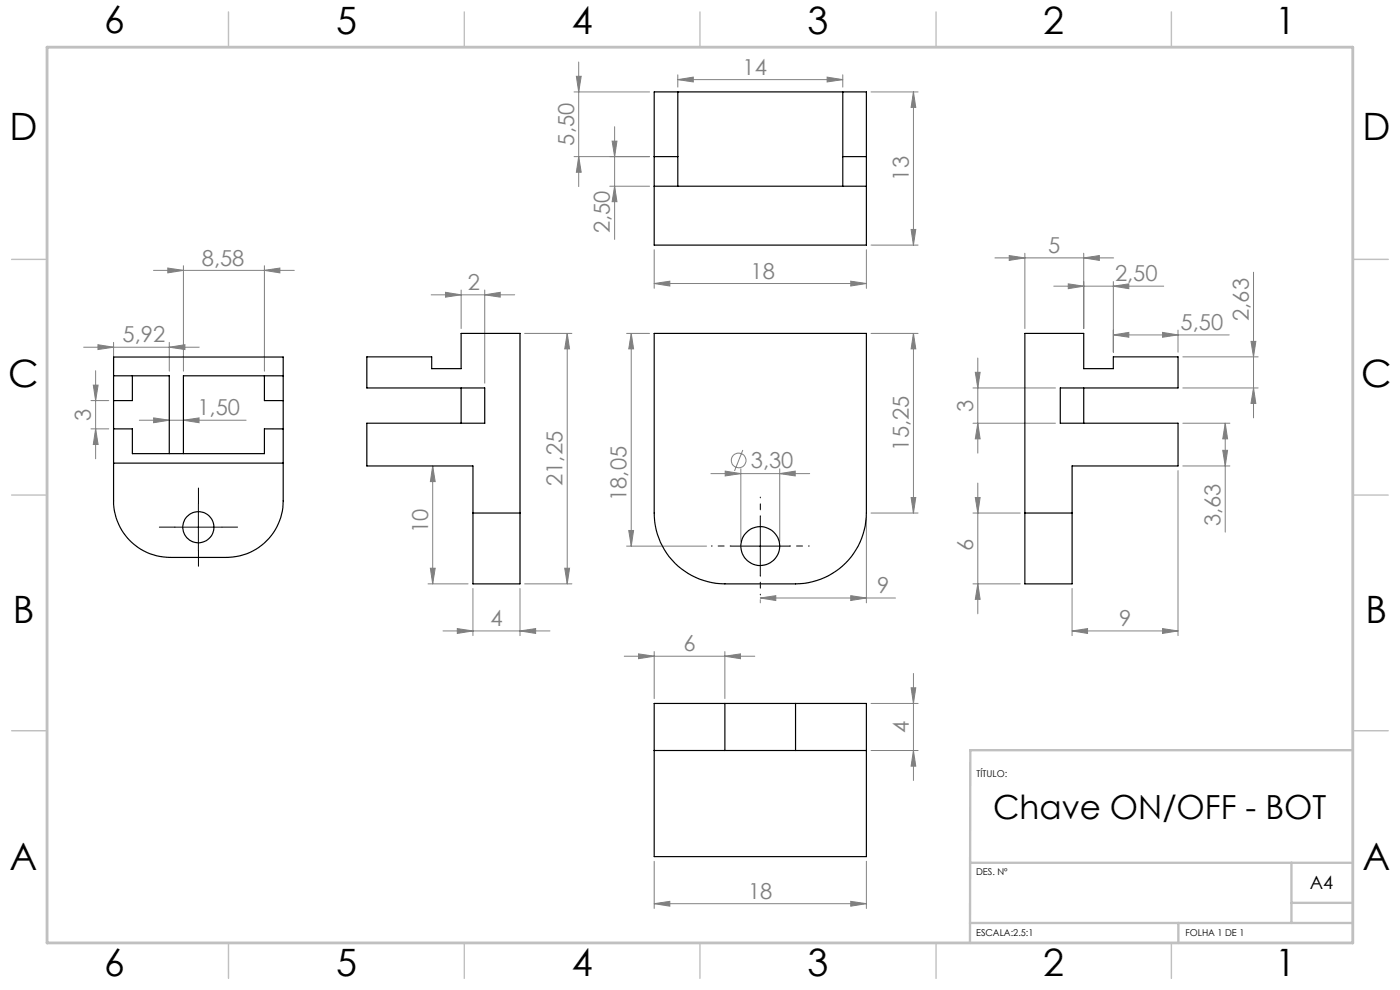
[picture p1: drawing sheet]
<svg xmlns="http://www.w3.org/2000/svg" width="297mm" height="210mm" viewBox="0 0 297 210" stroke-linecap="round" stroke-linejoin="round" font-family="sans-serif">
<g fill="none" stroke="#808080" stroke-width=".21">
<path d="M121.8 19.5h16M122.3 16.2h1l-.5 3.3zM122.8 13.2v26.4M143.8 16.9l3.3-.5v1zM143.8 15.9v2.6M143.8 16.9h35M175.5 16.4l3.3 .5-3.3 .5zM178.8 15.9v2.6M184.8 19.5h10M193.8 19.5l.5 3.3h-1zM193.8 19.5v32.5M121.8 33.2h16"/>
<path d="M122.8 33.2l.5 3.3h-1zM129.4 39.5h8.4M129.9 29.9h1l-.5 3.3zM130.4 39.5l.5 3.3h-1zM130.4 26.9v23.9M32.6 57.4h29.8M35.6 56.9l3.3 .5-3.3 .5zM38.9 56.4v22.3M56.1 57.4l3.3-.5v1zM56.1 56.4v22.3M138.8 53v8.2M180.5 59.6l3.3 .5-3.3 .6z"/>
<path d="M183.8 53v8.2M184.8 52h10M193.3 48.7h1l-.5 3.3zM211.1 54.7h25.2M214.1 54.2l3.3 .5-3.3 .5zM217.4 53.7v16M229.9 54.7l3.3-.5v1zM229.9 53.7v16M236.2 59.7v15M265.9 57.7v30.9M17.7 73.7h24.6M20.3 78.6v18.7"/>
<path d="M20.8 73.1l3.3 .6-3.3 .4zM24.1 72.6v6.1M35.9 73.7l3.3-.6v1zM35.9 72.6v6.1M91.5 62.5h17.7M94.5 62l3.3 .5-3.3 .5zM97.8 61.5v8.2M102.8 62.5l3.3-.5v1zM102.8 61.5v19.8M111.3 70.7h10M120.3 70.7v53.2M120.3 70.7l.5 3.3h-1z"/>
<path d="M132.9 70.7h4.9M133.9 70.7l.5 3.3h-1zM133.9 70.7v45.1M138.8 60.1l3.3-.5v1.1zM138.8 60.1h45M184.8 70.7h10M193.8 70.7l.5 3.3h-1zM193.8 70.7v38.1M206.9 79h1l-.5 3.3zM207.4 75.9v20.2M223.6 60.7h23.3M226.6 60.2l3.3 .5-3.3 .5z"/>
<path d="M236.2 60.7l3.3-.5v1zM236.2 71l3.3-.5v1zM236.2 71h24.6M246.6 70.5l3.3 .5-3.3 .5zM249.9 70v4.7M250.9 75.7h16M265.4 72.4h1l-.5 3.3zM19.3 85h3.8M19.3 91h3.8M19.8 81.7h1l-.5 3.3zM20.3 91l.5 3.3h-1zM29.6 89.1h22.6"/>
<path d="M32.6 88.6l3.3 .5-3.3 .6zM38.9 89.1l3.3-.5v1.1zM91.8 98.8v25.1M91.8 98.8l.5 3.4h-1zM153.8 99.9l3.4 .6-3.4 .5zM157.2 99.4v15.5M157.6 95.5l-1.8 4.4M165.4 99.4v15.5M206.4 89.8h17.5M206.4 82.3h17.5M207.4 89.8l.5 3.3h-1zM249.9 99.8v35"/>
<path d="M250.9 89.8h10M250.9 98.8h10M250.9 82.3h16M259.4 95.5h1l-.5 3.3zM259.9 89.8l.5 3.3h-1zM259.9 89.8v23.1M265.9 82.3l.5 3.3h-1zM132.9 115.8h17M133.4 112.5h1l-.5 3.3zM150.8 100.5h21M165.4 100.5l3.3-.6v1.1zM183.8 109.8v18.1"/>
<path d="M184.8 108.8h10M193.3 105.5h1l-.5 3.3zM206.4 108.8h10M206.9 105.5h1l-.5 3.3zM207.4 102.5v27.7M90.8 123.9h8.5M91.3 120.5h1l-.5 3.4zM94 133.8h22.7M97 133.3l3.3 .5-3.3 .6zM100.3 124.8v10M110.3 133.8l3.3-.5v1.1zM110.3 124.8v10"/>
<path d="M111.3 123.9h10M119.8 120.5h1l-.5 3.4zM132.4 139.2h27.7M135.5 138.7l3.3 .5-3.3 .5zM138.8 138.2v10M153.8 139.2l3.3-.5v1zM153.8 138.2v10M161.3 126.9l3.3-.5v1zM161.3 127.2v.7M161.3 126.9h28.7M180.5 126.4l3.3 .5-3.3 .5zM206.4 123.9h10"/>
<path d="M207.4 123.9l.5 3.2h-1zM227.4 133.8l3.3-.5v1.1zM227.4 133.8h22.5M227.4 124.8v10M246.6 133.3l3.3 .5-3.3 .6zM184.8 159.2h10M184.8 149.2h10M193.3 145.9h1l-.5 3.3zM193.8 159.2l.5 3.3h-1zM193.8 142.9v22.7M138.8 191.7l3.3-.5v1zM138.8 182.7v10"/>
<path d="M138.8 191.7h45M180.5 191.2l3.3 .5-3.3 .5zM183.8 182.7v10"/>
<circle cx="156.7" cy="97.7" r="1.55"/>
</g>
<path d="M155 115.8h-4.1M161.3 109.6v-4.2M167.5 115.8h4.2M161.3 122.1v4.1" fill="none" stroke="#000" stroke-width=".21" stroke-dasharray="15.2 1.3 1.3 1.3" stroke-dashoffset="15.1"/>
<path d="M37.1 111.8h-3.3M42.1 106.8v-3.3M42.1 116.8v3.3M47.1 111.8h3.3" fill="none" stroke="#000" stroke-width=".21" stroke-dasharray="15.2 1.3 1.3 1.3"/>
<path d="M37.1 111.8h10M42.1 106.8v10M155 115.8h12.5M161.3 109.6v12.5" fill="none" stroke="#000" stroke-width=".21"/>
<path d="M287 55h7.5M287 144.8v55.2h-187.2" fill="none" stroke="#c0c0c0" stroke-width=".21"/>
<path d="M287 159.1h-81.2v40.9M205.8 195.8h81.2M205.8 183h81.2M250 195.8v4.2M274 183v12.8M274 191.5h13" fill="none" stroke="#c0c0c0" stroke-width=".5"/>
<g fill="none" stroke="#c0c0c0" stroke-width=".3">
<path d="M48.5 2.5v7.5M98.5 2.5v7.5M148.5 2.5v7.5M198.6 2.5v7.5M248.5 2.5v7.5M2.5 55h7.5M287 55h7.5M2.5 105h7.5M287 105h7.5M2.5 155h7.5M287 155h7.5M48.5 200v7.5"/>
<path d="M98.5 200v7.5M148.5 200v7.5M198.6 200v7.5M248.5 200v7.5"/>
</g>
<path d="M10 10h277v190h-277z" fill="none" stroke="#c0c0c0" stroke-width=".6"/>
<g fill="#808080">
<path d="M102.8 62.5l3.3-.5v1zM94.5 62l3.3 .5-3.3 .5z"/>
<path d="M110.3 133.8l3.3-.5v1.1zM97 133.3l3.3 .5-3.3 .6zM246.6 133.3l3.3 .5-3.3 .6zM227.4 133.8l3.3-.5v1.1zM180.5 59.6l3.3 .5-3.3 .6zM138.8 60.1l3.3-.5v1.1zM175.5 16.4l3.3 .5-3.3 .5zM143.8 16.9l3.3-.5v1zM35.9 73.7l3.3-.6v1zM20.8 73.1l3.3 .6-3.3 .4z"/>
<path d="M153.8 99.9l3.4 .6-3.4 .5zM165.4 100.5l3.3-.6v1.1zM161.3 126.9l3.3-.5v1zM180.5 126.4l3.3 .5-3.3 .5zM214.1 54.2l3.3 .5-3.3 .5zM229.9 54.7l3.3-.5v1zM226.6 60.2l3.3 .5-3.3 .5zM236.2 60.7l3.3-.5v1zM236.2 71l3.3-.5v1zM246.6 70.5l3.3 .5-3.3 .5zM138.8 191.7l3.3-.5v1zM180.5 191.2l3.3 .5-3.3 .5zM35.6 56.9l3.3 .5-3.3 .5zM56.1 57.4l3.3-.5v1zM32.6 88.6l3.3 .5-3.3 .6zM38.9 89.1l3.3-.5v1.1z"/>
<path d="M135.5 138.7l3.3 .5-3.3 .5zM153.8 139.2l3.3-.5v1z"/>
<path d="M91.3 120.5h1l-.5 3.4zM91.8 98.8l.5 3.4h-1z"/>
<path d="M193.3 48.7h1l-.5 3.3zM193.8 19.5l.5 3.3h-1zM122.8 33.2l.5 3.3h-1zM122.3 16.2h1l-.5 3.3zM193.8 159.2l.5 3.3h-1zM193.3 145.9h1l-.5 3.3z"/>
<path d="M207.4 123.9l.5 3.2h-1zM206.9 105.5h1l-.5 3.3z"/>
<path d="M120.3 70.7l.5 3.3h-1zM119.8 120.5h1l-.5 3.4z"/>
<path d="M193.8 70.7l.5 3.3h-1zM193.3 105.5h1l-.5 3.3zM133.9 70.7l.5 3.3h-1zM133.4 112.5h1l-.5 3.3zM259.9 89.8l.5 3.3h-1zM259.4 95.5h1l-.5 3.3zM265.4 72.4h1l-.5 3.3zM265.9 82.3l.5 3.3h-1zM206.9 79h1l-.5 3.3zM207.4 89.8l.5 3.3h-1zM129.9 29.9h1l-.5 3.3zM130.4 39.5l.5 3.3h-1zM19.8 81.7h1l-.5 3.3zM20.3 91l.5 3.3h-1z"/>
</g>
<g fill="none" stroke="#000" stroke-width=".25">
<path d="M138.8 19.5h45v32.5h-45zM143.8 19.5v20M178.8 19.5v20M138.8 39.5h45M138.8 33.2h5M178.8 33.2h5M24.1 75.7h36v30.5a12 12 0 0 1-12 12h-12a12 12 0 0 1-12-12zM24.1 79.7h11.8v16.5M28.1 79.7v5.3h-4M56.1 79.7v5.3h4M60.1 79.7h-21.2v16.5M138.8 70.7h45v38.1a15.1 15.1 0 0 1-15 15.1h-15a15 15 0 0 1-15-15.1z"/>
<path d="M24.1 91h4v5.2h28v-5.2h4M24.1 98.2h36M97.8 82.3v7.5M229.9 82.3v7.5M100.3 108.8v15.1h10v-15.1M100.3 108.8v-10h-22.5v-9h25v-7.5h-25v-6.6h13.8v2.5h6.2v-7.5h12.5v38.1M100.3 108.8h10M217.4 108.8v15.1h10v-15.1M217.4 108.8v-38.1h12.5v7.5h6.3v-2.5h13.7v6.6h-25v7.5h25v9h-22.5v10M217.4 108.8h10M138.8 159.2h15M153.8 149.2h-15v32.5h45v-32.5h-15"/>
<path d="M153.8 149.2v10M153.8 149.2h15M153.8 159.2h15M168.8 159.2h15M168.8 149.2v10"/>
<circle cx="42.1" cy="111.8" r="3.3"/>
<circle cx="161.3" cy="115.8" r="4.1"/>
</g>
<g font-size="8">
<text x="22.1" y="7.1">6</text>
<text x="71.3" y="7.1">5</text>
<text x="121.3" y="7.1">4</text>
<text x="171.3" y="7.1">3</text>
<text x="221.3" y="7.1">2</text>
<text x="270.5" y="7.1">1</text>
<text x="2" y="29.6">D</text>
<text x="289" y="29.6">D</text>
<text x="1.8" y="82.1">C</text>
<text x="288.8" y="82.1">C</text>
<text x="2.7" y="132.1">B</text>
<text x="289.7" y="132.1">B</text>
<text x="2" y="184.6">A</text>
<text x="289" y="184.6">A</text>
<text x="22.1" y="207.1">6</text>
<text x="71.3" y="207.1">5</text>
<text x="121.3" y="207.1">4</text>
<text x="171.3" y="207.1">3</text>
<text x="221.3" y="207.1">2</text>
<text x="270.5" y="207.1">1</text>
</g>
<text font-size="7.1" x="210.7" y="173.7">Chave ON/OFF - BOT</text>
<g font-size="4.7" fill="#808080">
<text x="157.5" y="15.8">14</text>
<text x="121.8" y="30.9" transform="rotate(-90 121.8 30.9)">5,50</text>
<text x="192.8" y="38.3" transform="rotate(-90 192.8 38.3)">13</text>
<text x="129.4" y="49.5" transform="rotate(-90 129.4 49.5)">2,50</text>
<text x="222.4" y="53.7">5</text>
<text x="42.8" y="56.3">8,58</text>
<text x="159.2" y="59.1">18</text>
<text x="236.5" y="59.7">2,50</text>
<text x="99.2" y="61.5">2</text>
<text x="250.5" y="70">5,50</text>
<text x="264.9" y="68.1" transform="rotate(-90 264.9 68.1)">2,63</text>
<text x="26" y="72.6">5,92</text>
<text x="19.3" y="89.4" transform="rotate(-90 19.3 89.4)">3</text>
<text x="41.9" y="88.1">1,50</text>
<text x="206.4" y="87.3" transform="rotate(-90 206.4 87.3)">3</text>
<text x="192.8" y="95.6" transform="rotate(-90 192.8 95.6)">15,25</text>
<text x="159.3" y="99.4">3,30</text>
<text x="119.3" y="103.1" transform="rotate(-90 119.3 103.1)">21,25</text>
<text x="132.9" y="106.2" transform="rotate(-90 132.9 106.2)">18,05</text>
<text x="90.8" y="113.1" transform="rotate(-90 90.8 113.1)">10</text>
<text x="258.9" y="111.6" transform="rotate(-90 258.9 111.6)">3,63</text>
<text x="206.4" y="116.9" transform="rotate(-90 206.4 116.9)">6</text>
<text x="186.1" y="125.8">9</text>
<text x="104" y="132.8">4</text>
<text x="237.4" y="132.8">9</text>
<text x="145" y="138.2">6</text>
<text x="192.8" y="155.5" transform="rotate(-90 192.8 155.5)">4</text>
<text x="158.7" y="190.7">18</text>
</g>
<text font-size="3.9" x="277.9" y="188.5">A4</text>
<g font-size="2">
<text x="207.2" y="164.9">TÍTULO:</text>
<text x="207.1" y="185.5">DES. Nº</text>
<text x="207.1" y="198.6">ESCALA:2.5:1</text>
<text x="251.5" y="198.6">FOLHA 1 DE 1</text>
</g>
</svg>
